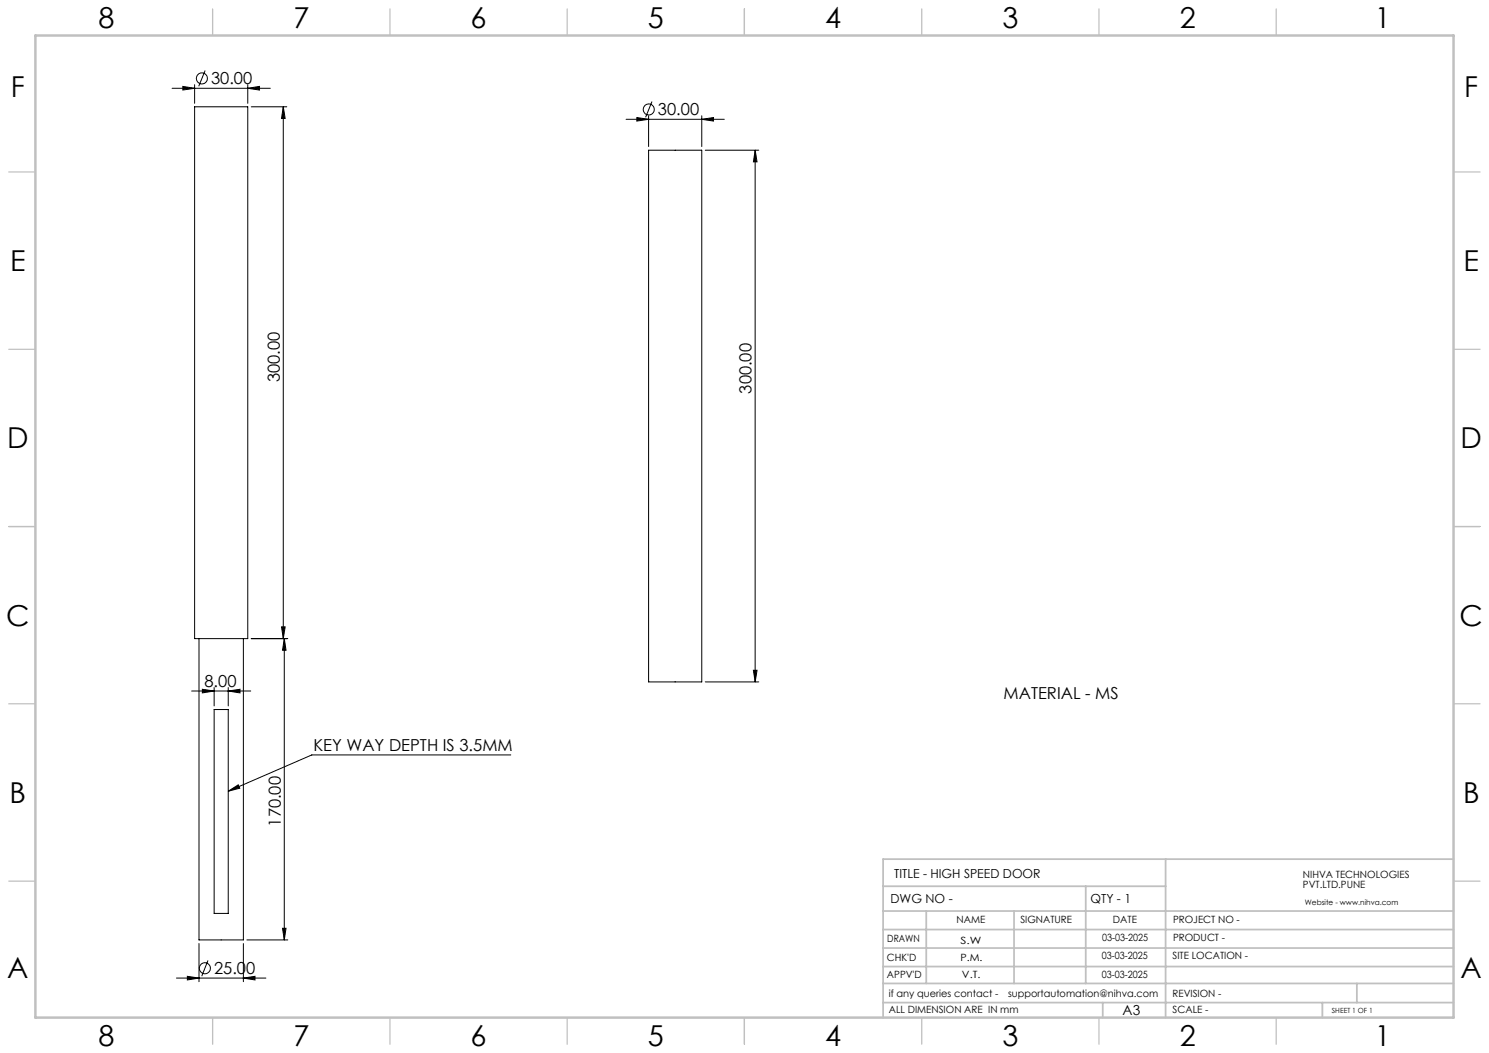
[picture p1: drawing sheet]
<svg xmlns="http://www.w3.org/2000/svg" width="420mm" height="297mm" viewBox="0 0 420 297" stroke-linecap="round" stroke-linejoin="round" font-family="sans-serif">
<g fill="none" stroke="#000" stroke-width=".28">
<path d="M57.9 19.9l-1.8 4.4M48.5 24.9h27.7M51.6 24.4l3.3 .5-3.3 .5zM54.9 30.1h15v150h-15zM54.9 23.9v5.2M69.9 24.9l3.3-.5v1zM69.9 23.9v5.2M70.9 30.1h10M79.9 30.1v150M79.9 30.1l.5 3.3h-1zM176.6 33.7h27.7M179.6 33.2l3.4 .5-3.4 .4z"/>
<path d="M183 32.7v8.6M183.9 28.6l-1.8 4.5M197.9 33.7l3.4-.5v.9zM197.9 32.7v8.6M183 42.4h14.9v149.9h-14.9zM198.9 42.4h15.1M213 42.4v149.9M213 42.4l.5 3.2h-1zM79.4 176.8h1l-.5 3.3zM54 194.9h16.7M56.1 180.1v85h12.6v-85M57.1 194.4l3.3 .5-3.3 .5z"/>
<path d="M60.4 193.9v5.2M64.4 194.9l3.3-.5v1zM64.4 193.9v5.2M70.9 180.1h10.3M80.2 180.1v85M80.2 180.1l.5 3.3h-1zM198.9 192.3h15.1M212.5 189.1h1l-.5 3.2zM60.4 200.1h4v57.5h-4zM144.1 212.9h-56.2l-23.5 10.3M64.4 223.2l2.8-1.8 .4 .9zM49.8 275.9h25.2"/>
<path d="M52.8 275.4l3.3 .5-3.3 .5zM56.1 266.1v10.8M58.7 270.9l-1.8 4.4M68.7 275.9l3.2-.5v1zM68.7 266.1v10.8M69.6 265.1h11.6M79.7 261.8h1l-.5 3.3z"/>
<circle cx="56.9" cy="22.1" r="1.55"/>
<circle cx="183" cy="30.9" r="1.56"/>
<circle cx="57.8" cy="273.1" r="1.55"/>
</g>
<g fill="none" stroke="#c0c0c0" stroke-width=".35">
<path d="M60 2.5v7.5M110 2.5v7.5M160 2.5v7.5M210 2.5v7.5M260 2.5v7.5M310 2.5v7.5M360 2.5v7.5M2.5 48.5h7.5M410 48.5h7.5M2.5 98.5h7.5M410 98.5h7.5M2.5 148.5h7.5"/>
<path d="M410 148.5h7.5M2.5 198.5h7.5M410 198.5h7.5M2.5 248.5h7.5M410 248.5h7.5M60 287v7.5M110 287v7.5M160 287v7.5M210 287v7.5M260 287v7.5M310 287v7.5M360 287v7.5"/>
</g>
<g fill="none" stroke="#c0c0c0" stroke-width=".5">
<path d="M249.1 257h160.9M249.1 250h79.7M261.3 257v20.4M286 257v20.4M306.2 250v27.4M328.8 242.3v44.7M410 242.3h-160.9v44.7M249.1 272.6h160.9M249.1 267.4h160.9M249.1 262.2h160.9M249.1 277.4h160.9M382.7 277.4v5.4"/>
<path d="M249.1 282.8h160.9M311 282.8v4.2M373 282.8v4.2"/>
</g>
<path d="M10 10h400v277h-400z" fill="none" stroke="#c0c0c0" stroke-width=".7"/>
<g fill="#000">
<path d="M64.4 194.9l3.3-.5v1zM57.1 194.4l3.3 .5-3.3 .5zM197.9 33.7l3.4-.5v.9zM179.6 33.2l3.4 .5-3.4 .4z"/>
<path d="M52.8 275.4l3.3 .5-3.3 .5zM68.7 275.9l3.2-.5v1zM51.6 24.4l3.3 .5-3.3 .5zM69.9 24.9l3.3-.5v1zM64.4 223.2l2.8-1.8 .4 .9z"/>
<path d="M79.7 261.8h1l-.5 3.3zM80.2 180.1l.5 3.3h-1zM79.4 176.8h1l-.5 3.3zM79.9 30.1l.5 3.3h-1zM212.5 189.1h1l-.5 3.2zM213 42.4l.5 3.2h-1z"/>
</g>
<g font-size="8.1">
<text x="27.8" y="8">8</text>
<text x="82.8" y="8">7</text>
<text x="132.8" y="8">6</text>
<text x="182.8" y="8">5</text>
<text x="232.8" y="8">4</text>
<text x="282.8" y="8">3</text>
<text x="332.8" y="8">2</text>
<text x="387.8" y="8">1</text>
<text x="3" y="27.2">F</text>
<text x="413" y="27.2">F</text>
<text x="2.8" y="76.5">E</text>
<text x="412.8" y="76.5">E</text>
<text x="2" y="126.5">D</text>
<text x="412" y="126.5">D</text>
<text x="1.7" y="176.5">C</text>
<text x="411.7" y="176.5">C</text>
<text x="2.7" y="226.5">B</text>
<text x="412.7" y="226.5">B</text>
<text x="2" y="275.7">A</text>
<text x="412" y="275.7">A</text>
<text x="27.8" y="295">8</text>
<text x="82.8" y="295">7</text>
<text x="132.8" y="295">6</text>
<text x="182.8" y="295">5</text>
<text x="232.8" y="295">4</text>
<text x="282.8" y="295">3</text>
<text x="332.8" y="295">2</text>
<text x="387.8" y="295">1</text>
</g>
<g font-size="4.7">
<text x="59.5" y="23.8">30.00</text>
<text x="185.6" y="32.6">30.00</text>
<text x="78.9" y="107.8" transform="rotate(-90 78.9 107.8)">300.00</text>
<text x="212" y="111" transform="rotate(-90 212 111)">300.00</text>
<text x="57.7" y="193.9">8.00</text>
<text x="283.1" y="197.1">MATERIAL - MS</text>
<text x="88.4" y="211.9">KEY WAY DEPTH IS 3.5MM</text>
<text x="79.2" y="233.2" transform="rotate(-90 79.2 233.2)">170.00</text>
<text x="60.4" y="274.8">25.00</text>
</g>
<text font-size="3.9" x="316.7" y="286.4">A3</text>
<g font-size="3.5">
<text x="252.2" y="247.7">TITLE - HIGH SPEED DOOR</text>
<text x="251.2" y="254.8">DWG NO -</text>
<text x="307.6" y="254.8">QTY - 1</text>
</g>
<g font-size="2.8">
<text x="367.5" y="247.7">NIHVA TECHNOLOGIES</text>
<text x="367.5" y="250.5">PVT.LTD.PUNE</text>
<text x="269.8" y="260.4">NAME</text>
<text x="287.8" y="260.4">SIGNATURE</text>
<text x="313.9" y="260.5">DATE</text>
<text x="330.9" y="260.5">PROJECT NO -</text>
<text x="250.3" y="265.7">DRAWN</text>
<text x="270.9" y="266.1">S.W</text>
<text x="310.9" y="265.5">03-03-2025</text>
<text x="330.9" y="265.5">PRODUCT -</text>
<text x="250.2" y="271.1">CHK'D</text>
<text x="250.2" y="275.8">APPV'D</text>
<text x="270.9" y="271.1">P.M.</text>
<text x="271.3" y="275.8">V.T.</text>
<text x="310.8" y="270.6">03-03-2025</text>
<text x="310.8" y="275.8">03-03-2025</text>
<text x="330.7" y="270.6">SITE LOCATION -</text>
<text x="250.7" y="281.1">if any queries contact -</text>
<text x="284.3" y="281.1">supportautomation@nihva.com</text>
<text x="330.7" y="281.1">REVISION -</text>
<text x="250.7" y="285.6">ALL DIMENSION ARE IN mm</text>
<text x="330.7" y="285.6">SCALE -</text>
</g>
<text font-size="2.1" x="368.1" y="255.1">Website - www.nihva.com</text>
<text font-size="2" x="375.7" y="285.6">SHEET 1 OF 1</text>
</svg>
